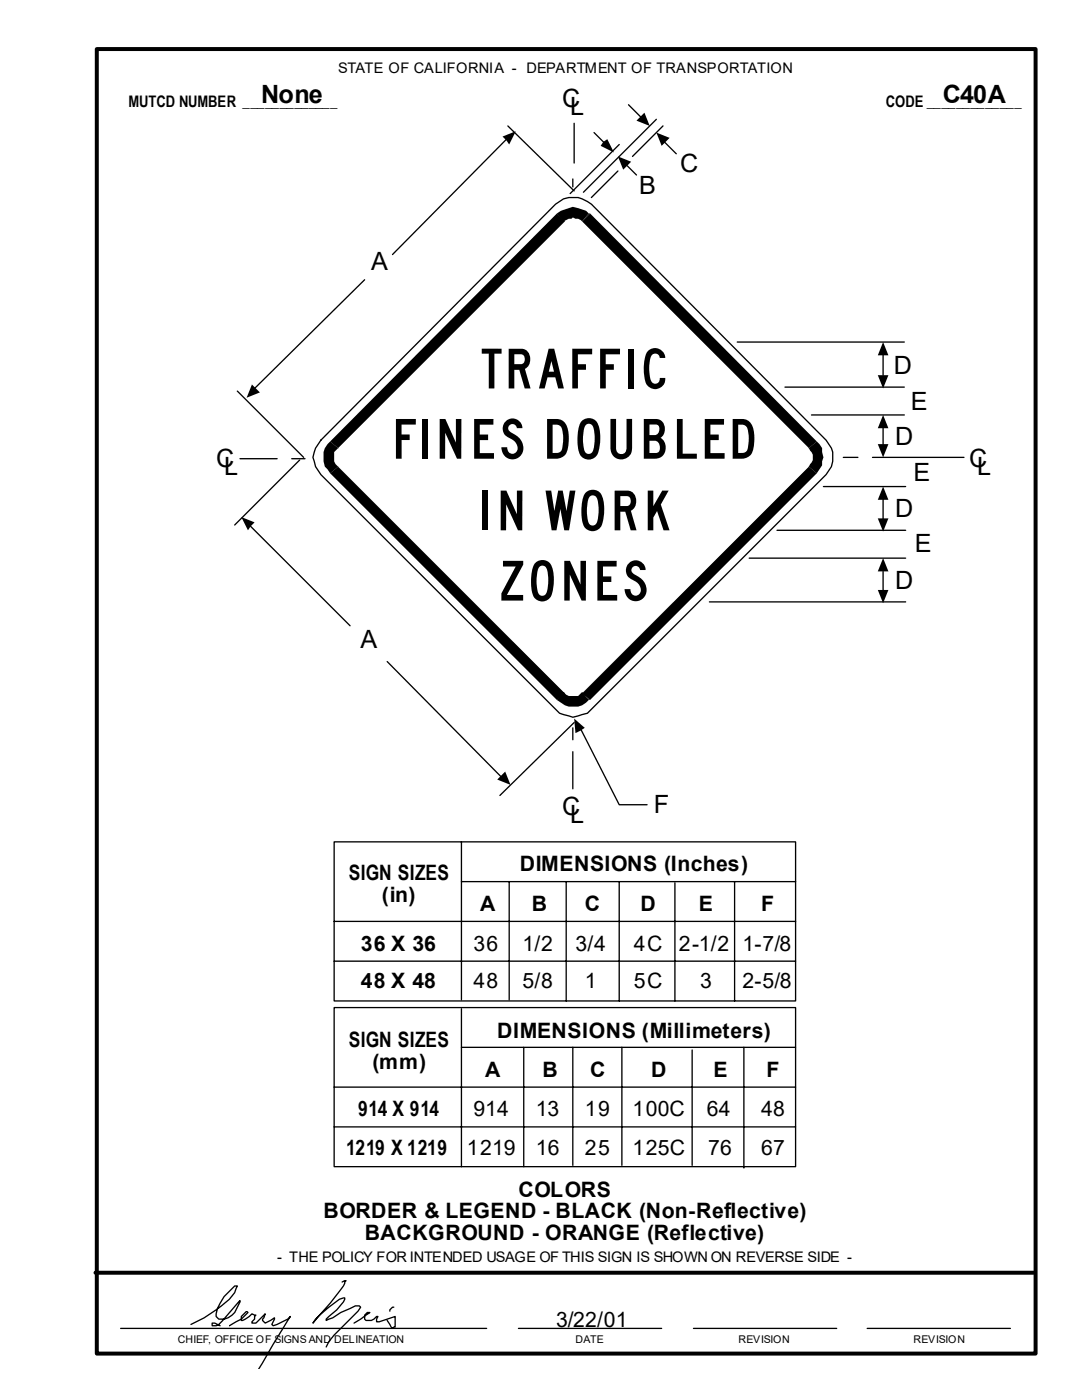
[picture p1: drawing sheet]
<svg xmlns="http://www.w3.org/2000/svg" width="216mm" height="279mm" viewBox="0 0 216 279" stroke-linecap="round" stroke-linejoin="round" font-family="sans-serif">
<g fill="none" stroke="#000" stroke-width=".26">
<path d="M101.1 27.8l-22.8 23M101.3 25.1l13.3 13M114.3 35.7v1.6M114.6 24.6v7.9M118.5 26.5l2.1 2.1M123.3 34.1l-5.3 5.3M123.6 28.8l-9.8 9.8M125.1 33.1l1.9 1.8M125.4 20.9l2.4 2.4M131 23.8l-14.6 14.6M132.3 25.1l-6.1 6.1M132.6 28.3l2.3 2.4"/>
<path d="M72.8 55.8l-22 21.7M110.9 40.7a5.2 5.2 0 0 1 7.1 0l46.8 47.1a4.8 4.8 0 0 1 0 6.9l-47.6 47.6-2.9 .8-2.6-.8-47.7-47.6-1-1.6-.6-1.8 .6-1.9 1-1.6zM47.4 78.1l13.2 13.2M147.1 68.3h33.3M156.6 77.3h23.8M176.2 70.6v4.3M47.9 91.5h7.4M58.2 91.5h2.7M59.8 91.8l-13 13M161.9 82.8h18.5M164.3 97.1h16.4M168.3 91.3h2.9"/>
<path d="M174.1 91.3h18.3M176.2 85.2v3.7M176.2 99.5v4.2M50 105l19.8 19.9M149.5 111.4h31.2M155 105.8h25.7M176.2 114v3.7M77.3 132l22.7 23M141.6 120.1h39.1M114.3 145.3v2.3M114.3 150v7.4M114.6 144.2l-14.9 14.6"/>
<path d="M115.9 145.5l7.7 15.1h5.5M66.7 168h92v31.8h-92zM92.1 168v31.5M92.1 175.9h66.6M101.6 175.9v23.6M113 175.9v23.9M123.6 175.9v23.9M134.7 176.2v23.6M146.6 175.9v23.9M66.7 183.9h92M66.7 191.8h92M66.7 201.1h92v31.7h-92z"/>
<path d="M66.7 217h92M92.1 201.3v31.5M92.1 209h66.6M104.5 209v23.8M114.3 209v23.6M124.1 209v23.6M138.1 209.5v23.1M148.4 209v24.1M66.7 224.9h92M68.3 255.9l.8-.3-.3 .3v.2a38 38 0 0 1-5 6.4l-1.4 1.6a17.8 17.8 0 0 1 5.3-4.8l1.1-.3-.3 .8-1.3 1.6-2.1 1.9v.2l1.3-.5 1.6-1.1 2.9-1.3h.8l.3 .3-.6 .8-4.7 4.7-1.1 1.4-.5 1M24.1 265.1h73M38.1 264.3a30.7 30.7 0 0 0 7.7-5l1-1.3 .6-1.4h-.6a8.9 8.9 0 0 0-3.7 6.1l.6 .6a3.4 3.4 0 0 0 3.1-1.4l1.1-2.1v-.2l-4.2 4.7-.6 .3h-.8v-.5h.6l1 .5"/>
<path d="M45.8 264.6l2.4-1.3 1.3-1.4-.3-.2-1 1v.8a3.6 3.6 0 0 0 2.1-1.3l.8 .3-.3 .2v.6l-.5 .5v.3h.8l1.8-1.9-.5 1.3 .5 .6 1.9-1.1-.6 1.3 .3 .3 2.9-1.3 .5-.6-6.2 10.4M77.3 263.5l1 1.6 .3-.3h.2v-2.1l-3.1 1.1h-.6v-.5l.3-.6h-.3l-.5 .6-.5 .2h-1.1l-.2-.2v-.8l.5-.6h.5l-3.2 2.2M78.6 260.9a.94 .94 0 0 0-.8 .8M103.5 265.1h28.5M138.4 265.1h28.6M173 265.1h28.6"/>
</g>
<g fill="#000">
<path d="M100.3 27.3l2.6-1.1-1.3 2.6-.5-.8z" fill-rule="evenodd"/>
<path d="M120.4 28.3l.8-.5 1.3 2.6-2.6-1.3z" fill-rule="evenodd"/>
<path d="M123.3 31.2l2.6 1.1-1.5 1.6z" fill-rule="evenodd"/>
<path d="M127.8 23.3l.8-.8 1 2.6-2.6-1z" fill-rule="evenodd"/>
<path d="M131 26.5l2.6 1-1.6 1.6z" fill-rule="evenodd"/>
<path d="M50.3 76.7l1.6 1.6-2.7 1.1z" fill-rule="evenodd"/>
<path d="M176.2 68.3l1.1 2.6h-2.1z" fill-rule="evenodd"/>
<path d="M175.2 74.9h2.1l-1.1 2.6z" fill-rule="evenodd"/>
<path d="M176.2 97.1l1.1 2.6h-2.1z" fill-rule="evenodd"/>
<path d="M176.2 82.8l1.1 2.7h-2.1z" fill-rule="evenodd"/>
<path d="M175.2 88.6h2.1l-1.1 2.7z" fill-rule="evenodd"/>
<path d="M48.2 103.2l2.6 1-.8 .8-.5 .8z" fill-rule="evenodd"/>
<path d="M175.2 103.5h2.1l-1.1 2.6z" fill-rule="evenodd"/>
<path d="M176.2 111.4l1.1 2.6h-2.1z" fill-rule="evenodd"/>
<path d="M175.2 117.7h2.1l-1.1 2.7z" fill-rule="evenodd"/>
<path d="M100 154.8l.8-.8 1.1 2.6-2.7-1z" fill-rule="evenodd"/>
<path d="M114.6 143.4l2.1 1.9-1.9 1z" fill-rule="evenodd"/>
</g>
<g fill="#000">
<path d="M111.1 42.6l.8-.5 2.4-.8 2.6 .8 .6 .5-1.3 1.6-.8-.5h-.6l-.5-.3-.3 .3h-.5l-1.1 .5zM111.1 42.6l1.6 1.6h-.3zM117.5 42.6h.2l-1.5 1.6zM116.2 44.2l1.5-1.6 45.3 45.5-1.6 1.3zM111.1 42.6l1.6 1.6-45.2 45.2-1.6-1.3zM65.4 88.6l.5-.5 1.6 1.3-.8 .8v1.9l.2 .5 .6 .5-1.6 1.4-1.1-1.4a4.3 4.3 0 0 1 .6-4.5zM65.9 94.5l1.6-1.4zM65.9 88.1l1.6 1.3zM161.4 89.4l1.6-1.3 1 1.3v.8l.3 1.1-.3 .8v.8l-1 1.6-1.6-1.4 .8-1.3v-1zM161.4 89.4l1.6-1.3zM116.2 138.4l45.2-45.3 1.6 1.4-45.3 45.2zM161.4 93.1l1.6 1.4z"/>
<path d="M65.9 94.5l1.6-1.4 45.2 45.3-1.6 1.3zM112.4 138.1l.3 .3-1.6 1.3zM112.4 138.1l.6 .5 .5 .3h1.9l.8-.8 1.3 1.6a4.2 4.2 0 0 1-6.4 0zM116.2 138.1v.3l1.5 1.3h-.2z"/>
</g>
<path d="M19.3 9.8h187.3v260.3h-187.3z" fill="none" stroke="#000" stroke-width=".79" stroke-linecap="butt"/>
<path d="M19 254h187.4" fill="none" stroke="#000" stroke-width=".79"/>
<g font-size="11.9">
<text x="96" y="77.5">TRAFFIC</text>
<text x="78.1" y="91.5">FINES DOUBLED</text>
<text x="95.2" y="105.8">IN WORK</text>
<text x="99.7" y="119.9">ZONES</text>
</g>
<g font-size="5">
<text x="52.1" y="20.6">None</text>
<text x="112.2" y="21.4">C</text>
<text x="113.8" y="23">L</text>
<text x="188.1" y="20.6">C40A</text>
<text x="135.7" y="34.4">C</text>
<text x="127.5" y="38.6">B</text>
<text x="74.1" y="54">A</text>
<text x="178.3" y="74.6">D</text>
<text x="181.8" y="81.8">E</text>
<text x="178.6" y="88.9">D</text>
<text x="43.1" y="93.1">C</text>
<text x="44.7" y="94.7">L</text>
<text x="193.4" y="93.1">C</text>
<text x="195" y="94.7">L</text>
<text x="182.3" y="96">E</text>
<text x="178.6" y="103.2">D</text>
<text x="182.6" y="110.1">E</text>
<text x="178.6" y="117.5">D</text>
<text x="72" y="129.4">A</text>
<text x="112.2" y="162.7">C</text>
<text x="113.8" y="164.3">L</text>
<text x="130.4" y="162.2">F</text>
</g>
<g font-size="4.2">
<text x="103.7" y="173.8">DIMENSIONS (Inches)</text>
<text x="69.6" y="175.7">SIGN SIZES</text>
<text x="76.2" y="179.9">(in)</text>
<text x="95.8" y="181.8">A</text>
<text x="106.1" y="181.8">B</text>
<text x="116.7" y="181.8">C</text>
<text x="127.8" y="181.8">D</text>
<text x="139.4" y="181.8">E</text>
<text x="151.9" y="181.8">F</text>
<text x="72" y="189.7">36 X 36</text>
<text x="94.5" y="189.7">36</text>
<text x="104.2" y="189.7">1/2</text>
<text x="114.8" y="189.7">3/4</text>
<text x="126.5" y="189.7">4C</text>
<text x="135.5" y="189.7">2-1/2</text>
<text x="148.2" y="189.7">1-7/8</text>
<text x="72" y="197.1">48 X 48</text>
<text x="94.5" y="197.1">48</text>
<text x="104.2" y="197.1">5/8</text>
<text x="116.7" y="197.1">1</text>
<text x="126.5" y="197.1">5C</text>
<text x="139.7" y="197.1">3</text>
<text x="148.2" y="197.1">2-5/8</text>
<text x="69.6" y="209">SIGN SIZES</text>
<text x="99.2" y="207.2">DIMENSIONS (Millimeters)</text>
<text x="74.4" y="213.3">(mm)</text>
<text x="96.8" y="214.8">A</text>
<text x="108.2" y="214.8">B</text>
<text x="117.7" y="214.8">C</text>
<text x="129.9" y="214.8">D</text>
<text x="142.4" y="214.8">E</text>
<text x="152.9" y="214.8">F</text>
<text x="71.4" y="222.8">914 X 914</text>
<text x="94.5" y="222.8">914</text>
<text x="106.9" y="222.8">13</text>
<text x="116.7" y="222.8">19</text>
<text x="126.2" y="222.8">100C</text>
<text x="141" y="222.8">64</text>
<text x="151.9" y="222.8">48</text>
<text x="69.1" y="230.4">1219 X 1219</text>
<text x="93.1" y="230.4">1219</text>
<text x="106.9" y="230.4">16</text>
<text x="116.7" y="230.4">25</text>
<text x="126.2" y="230.4">125C</text>
<text x="141.3" y="230.4">76</text>
<text x="151.9" y="230.4">67</text>
<text x="103.5" y="238.9">COLORS</text>
<text x="64.6" y="243.2">BORDER &amp; LEGEND - BLACK (Non-Reflective)</text>
<text x="72.8" y="247.4">BACKGROUND - ORANGE (Reflective)</text>
<text x="110.9" y="264.8">3/22/01</text>
</g>
<g font-size="3.2">
<text x="25.7" y="21.4">MUTCD NUMBER _____________</text>
<text x="176.7" y="21.4">CODE _____________</text>
</g>
<g font-size="2.9">
<text x="67.5" y="14.6">STATE OF CALIFORNIA - DEPARTMENT OF TRANSPORTATION</text>
<text x="55.3" y="251.9">- THE POLICY FOR INTENDED USAGE OF THIS SIGN IS SHOWN ON REVERSE SIDE -</text>
</g>
<g font-size="2.1">
<text x="35.5" y="268">CHIEF, OFFICE OF SIGNS AND DELINEATION</text>
<text x="114.8" y="268">DATE</text>
<text x="147.4" y="268">REVISION</text>
<text x="182.3" y="268">REVISION</text>
</g>
</svg>
